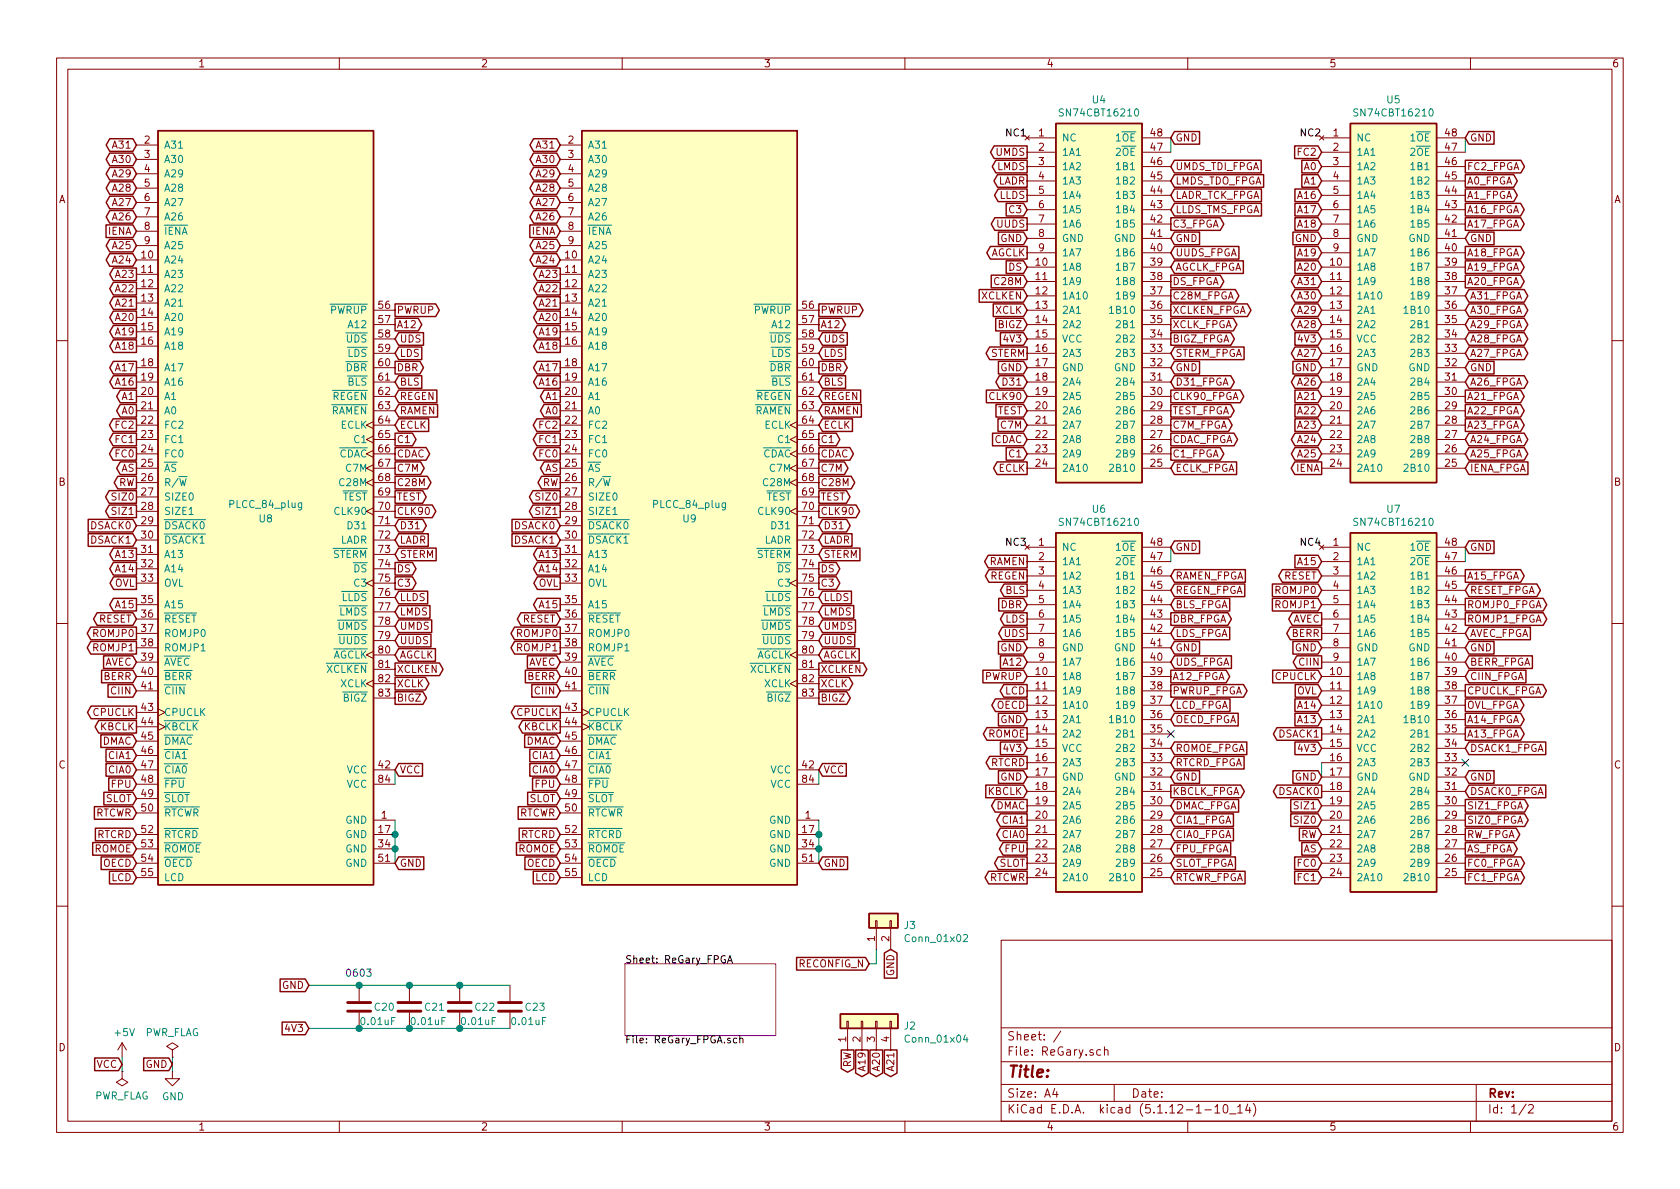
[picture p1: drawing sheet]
EESchema Schematic File Version 4
EELAYER 30 0
EELAYER END
$Descr A4 11693 8268
encoding utf-8
Sheet 1 2
Title ""
Date ""
Rev ""
Comp ""
Comment1 ""
Comment2 ""
Comment3 ""
Comment4 ""
$EndDescr
Text GLabel 850  7400 0    50   Input ~ 0
VCC
$Comp
L power:PWR_FLAG #FLG0101
U 1 1
P 850 7450
F 0 "#FLG0101" H 850 7525 50  0001 C CNN
F 1 "PWR_FLAG" H 850 7623 50  0000 C CNN
F 2 "" H 850 7450 50  0001 C CNN
F 3 "~" H 850 7450 50  0001 C CNN
	1    850  7450
	-1   0    0    1   
$EndComp
$Comp
L power:+5V #PWR0101
U 1 1
P 850 7350
F 0 "#PWR0101" H 850 7200 50  0001 C CNN
F 1 "+5V" H 865 7523 50  0000 C CNN
F 2 "" H 850 7350 50  0001 C CNN
F 3 "" H 850 7350 50  0001 C CNN
	1    850  7350
	1    0    0    -1  
$EndComp
Wire Wire Line
	850  7450 850  7350
$Comp
L power:PWR_FLAG #FLG0102
U 1 1
P 1200 7350
F 0 "#FLG0102" H 1200 7425 50  0001 C CNN
F 1 "PWR_FLAG" H 1200 7523 50  0000 C CNN
F 2 "" H 1200 7350 50  0001 C CNN
F 3 "~" H 1200 7350 50  0001 C CNN
	1    1200 7350
	1    0    0    -1  
$EndComp
$Comp
L power:GND #PWR0102
U 1 1
P 1200 7450
F 0 "#PWR0102" H 1200 7200 50  0001 C CNN
F 1 "GND" H 1205 7277 50  0000 C CNN
F 2 "" H 1200 7450 50  0001 C CNN
F 3 "" H 1200 7450 50  0001 C CNN
	1    1200 7450
	1    0    0    -1  
$EndComp
Wire Wire Line
	1200 7350 1200 7450
Text GLabel 1200 7400 0    50   Input ~ 0
GND
Text GLabel 2150 6850 0    50   Input ~ 0
GND
Text GLabel 8150 2550 2    50   Input ~ 0
GND
Text GLabel 7150 2550 0    50   Input ~ 0
GND
Text GLabel 7150 1650 0    50   Input ~ 0
GND
Text Label 7150 950  2    50   ~ 0
NC1
Text GLabel 8150 950  2    50   Input ~ 0
GND
Text GLabel 2750 6000 2    50   Input ~ 0
GND
Wire Wire Line
	8150 950  8150 1050
$Comp
L ReGary:SN74CBTD16210 U5
U 1 1
P 9700 2050
F 0 "U5" H 9700 3417 50  0000 C CNN
F 1 "SN74CBT16210" H 9700 3326 50  0000 C CNN
F 2 "ReGary:TSSOP-48_6.1x12.5mm_P0.5mm_padLength_1mm" H 11350 2500 50  0001 C CNN
F 3 "https://www.ti.com/lit/ds/symlink/sn74cbtd16210.pdf" H 11350 2500 50  0001 C CNN
	1    9700 2050
	1    0    0    -1  
$EndComp
$Comp
L ReGary:SN74CBTD16210 U6
U 1 1
P 7650 4900
F 0 "U6" H 7650 6267 50  0000 C CNN
F 1 "SN74CBT16210" H 7650 6176 50  0000 C CNN
F 2 "ReGary:TSSOP-48_6.1x12.5mm_P0.5mm_padLength_1mm" H 9300 5350 50  0001 C CNN
F 3 "https://www.ti.com/lit/ds/symlink/sn74cbtd16210.pdf" H 9300 5350 50  0001 C CNN
	1    7650 4900
	1    0    0    -1  
$EndComp
$Comp
L ReGary:SN74CBTD16210 U7
U 1 1
P 9700 4900
F 0 "U7" H 9700 6267 50  0000 C CNN
F 1 "SN74CBT16210" H 9700 6176 50  0000 C CNN
F 2 "ReGary:TSSOP-48_6.1x12.5mm_P0.5mm_padLength_1mm" H 11350 5350 50  0001 C CNN
F 3 "https://www.ti.com/lit/ds/symlink/sn74cbtd16210.pdf" H 11350 5350 50  0001 C CNN
	1    9700 4900
	1    0    0    -1  
$EndComp
Text Label 9200 950  2    50   ~ 0
NC2
Text Label 7150 3800 2    50   ~ 0
NC3
Text Label 9200 3800 2    50   ~ 0
NC4
Wire Wire Line
	2150 6850 2500 6850
Connection ~ 2500 6850
Wire Wire Line
	2500 6850 2850 6850
Wire Wire Line
	2500 7150 2850 7150
Connection ~ 2850 7150
Wire Wire Line
	2850 7150 3200 7150
Connection ~ 2850 6850
Connection ~ 3200 7150
Wire Wire Line
	10200 1050 10200 950 
Wire Wire Line
	10200 3900 10200 3800
Wire Wire Line
	8150 3900 8150 3800
$Comp
L ReGary:SN74CBTD16210 U4
U 1 1
P 7650 2050
F 0 "U4" H 7650 3417 50  0000 C CNN
F 1 "SN74CBT16210" H 7650 3326 50  0000 C CNN
F 2 "ReGary:TSSOP-48_6.1x12.5mm_P0.5mm_padLength_1mm" H 9300 2500 50  0001 C CNN
F 3 "https://www.ti.com/lit/ds/symlink/sn74cbtd16210.pdf" H 9300 2500 50  0001 C CNN
	1    7650 2050
	1    0    0    -1  
$EndComp
Text GLabel 8150 1650 2    50   Input ~ 0
GND
Text GLabel 10200 2550 2    50   Input ~ 0
GND
Text GLabel 10200 950  2    50   Input ~ 0
GND
Text GLabel 10200 1650 2    50   Input ~ 0
GND
Text GLabel 10200 5400 2    50   Input ~ 0
GND
Text GLabel 10200 3800 2    50   Input ~ 0
GND
Text GLabel 10200 4500 2    50   Input ~ 0
GND
Text GLabel 8150 5400 2    50   Input ~ 0
GND
Text GLabel 8150 3800 2    50   Input ~ 0
GND
Text GLabel 8150 4500 2    50   Input ~ 0
GND
Text GLabel 9200 1650 0    50   Input ~ 0
GND
Text GLabel 9200 2550 0    50   Input ~ 0
GND
Text GLabel 9200 4500 0    50   Input ~ 0
GND
Text GLabel 9200 5400 0    50   Input ~ 0
GND
Text GLabel 7150 5400 0    50   Input ~ 0
GND
Text GLabel 7150 4500 0    50   Input ~ 0
GND
Text GLabel 10200 5600 2    50   Output ~ 0
SIZ1_FPGA
Text GLabel 8150 1750 2    50   Input ~ 0
UUDS_FPGA
Text GLabel 8150 1950 2    50   Output ~ 0
DS_FPGA
Text GLabel 10200 1350 2    50   Output ~ 0
A1_FPGA
Text GLabel 10200 5800 2    50   Output ~ 0
RW_FPGA
Text GLabel 10200 5700 2    50   Output ~ 0
SIZ0_FPGA
Text GLabel 10200 5900 2    50   Output ~ 0
AS_FPGA
Text GLabel 8150 4000 2    50   Input ~ 0
RAMEN_FPGA
Text GLabel 8150 4100 2    50   Input ~ 0
REGEN_FPGA
Text GLabel 8150 4200 2    50   Input ~ 0
BLS_FPGA
Text GLabel 8150 4300 2    50   Output ~ 0
DBR_FPGA
Text GLabel 10200 4800 2    50   Output ~ 0
CPUCLK_FPGA
Text GLabel 10200 1150 2    50   Output ~ 0
FC2_FPGA
Text GLabel 10200 6100 2    50   Output ~ 0
FC1_FPGA
Text GLabel 10200 6000 2    50   Output ~ 0
FC0_FPGA
Wire Wire Line
	2850 6850 3200 6850
Wire Wire Line
	3200 7150 3550 7150
Text Notes 2400 6800 0    50   ~ 0
0603
$Comp
L Device:C C23
U 1 1
P 3550 7000
F 0 "C23" H 3650 7000 50  0000 L CNN
F 1 "0.01uF" H 3550 6900 50  0000 L CNN
F 2 "Capacitor_SMD:C_0603_1608Metric_Pad1.05x0.95mm_HandSolder" H 3588 6850 50  0001 C CNN
F 3 "~" H 3550 7000 50  0001 C CNN
	1    3550 7000
	1    0    0    -1  
$EndComp
$Comp
L Device:C C22
U 1 1
P 3200 7000
F 0 "C22" H 3300 7000 50  0000 L CNN
F 1 "0.01uF" H 3200 6900 50  0000 L CNN
F 2 "Capacitor_SMD:C_0603_1608Metric_Pad1.05x0.95mm_HandSolder" H 3238 6850 50  0001 C CNN
F 3 "~" H 3200 7000 50  0001 C CNN
	1    3200 7000
	1    0    0    -1  
$EndComp
$Comp
L Device:C C21
U 1 1
P 2850 7000
F 0 "C21" H 2950 7000 50  0000 L CNN
F 1 "0.01uF" H 2850 6900 50  0000 L CNN
F 2 "Capacitor_SMD:C_0603_1608Metric_Pad1.05x0.95mm_HandSolder" H 2888 6850 50  0001 C CNN
F 3 "~" H 2850 7000 50  0001 C CNN
	1    2850 7000
	1    0    0    -1  
$EndComp
$Comp
L Device:C C20
U 1 1
P 2500 7000
F 0 "C20" H 2600 7000 50  0000 L CNN
F 1 "0.01uF" H 2500 6900 50  0000 L CNN
F 2 "Capacitor_SMD:C_0603_1608Metric_Pad1.05x0.95mm_HandSolder" H 2538 6850 50  0001 C CNN
F 3 "~" H 2500 7000 50  0001 C CNN
	1    2500 7000
	1    0    0    -1  
$EndComp
Text GLabel 2750 5350 2    50   Input ~ 0
VCC
Text GLabel 8150 2250 2    50   Output ~ 0
XCLK_FPGA
Text GLabel 950  2750 0    50   Output ~ 0
A1
Text GLabel 950  2850 0    50   Output ~ 0
A0
Text GLabel 950  3350 0    50   Output ~ 0
RW
Text GLabel 950  3450 0    50   Output ~ 0
SIZ0
Text GLabel 950  3550 0    50   Output ~ 0
SIZ1
Text GLabel 950  3250 0    50   Output ~ 0
AS
Text GLabel 950  3650 0    50   Input ~ 0
DSACK0
Text GLabel 950  3750 0    50   Input ~ 0
DSACK1
Text GLabel 950  3150 0    50   Output ~ 0
FC0
Text GLabel 950  3050 0    50   Output ~ 0
FC1
Text GLabel 950  2950 0    50   Output ~ 0
FC2
Text GLabel 2750 2450 2    50   Input ~ 0
LDS
Text GLabel 2750 2550 2    50   Output ~ 0
DBR
Text GLabel 5700 2850 2    50   Input ~ 0
RAMEN
Text GLabel 5700 2750 2    50   Input ~ 0
REGEN
Text GLabel 2750 2650 2    50   Input ~ 0
BLS
$Comp
L ReGary:Fat_Gary_socket U9
U 1 1
P 4800 3500
F 0 "U9" H 4800 3400 50  0000 C CNN
F 1 "PLCC_84_plug" H 4800 3500 50  0000 C CNN
F 2 "ReGary:PLCC-84_TH_pin_holes" H 5200 6000 50  0001 L CIN
F 3 "" H 4800 3700 50  0001 C CNN
	1    4800 3500
	1    0    0    -1  
$EndComp
Text GLabel 5700 6000 2    50   Input ~ 0
GND
Text GLabel 5700 5350 2    50   Input ~ 0
VCC
Text GLabel 8150 1550 2    50   Output ~ 0
C3_FPGA
Text GLabel 10200 1250 2    50   Output ~ 0
A0_FPGA
Text GLabel 10200 5200 2    50   Input ~ 0
DSACK1_FPGA
Text GLabel 10200 5500 2    50   Input ~ 0
DSACK0_FPGA
$Sheet
S 4350 6700 1050 500 
U 608A10F5
F0 "ReGary_FPGA" 50
F1 "ReGary_FPGA.sch" 50
$EndSheet
$Comp
L ReGary:Fat_Gary_socket U8
U 1 1
P 1850 3500
F 0 "U8" H 1850 3400 50  0000 C CNN
F 1 "PLCC_84_plug" H 1850 3500 50  0000 C CNN
F 2 "ReGary:PLCC-84_Plug_P1.27mm_mirrored" H 2250 6000 50  0001 L CIN
F 3 "" H 1850 3700 50  0001 C CNN
	1    1850 3500
	1    0    0    -1  
$EndComp
Wire Wire Line
	2750 5450 2750 5350
Wire Wire Line
	2750 5700 2750 5800
Connection ~ 2750 5800
Wire Wire Line
	2750 5800 2750 5900
Connection ~ 2750 5900
Wire Wire Line
	2750 5900 2750 6000
Wire Wire Line
	5700 5350 5700 5450
Wire Wire Line
	5700 5700 5700 5800
Connection ~ 5700 5800
Wire Wire Line
	5700 5800 5700 5900
Connection ~ 5700 5900
Wire Wire Line
	5700 5900 5700 6000
Text GLabel 7150 2350 0    50   Input ~ 0
4V3
Text GLabel 9200 2350 0    50   Input ~ 0
4V3
Text GLabel 7150 5200 0    50   Input ~ 0
4V3
Text GLabel 9200 5200 0    50   Input ~ 0
4V3
Text GLabel 2150 7150 0    50   Input ~ 0
4V3
Text GLabel 2750 4350 2    50   Input ~ 0
UMDS
Text GLabel 5700 4350 2    50   Input ~ 0
UMDS
Text GLabel 7150 1050 0    50   Output ~ 0
UMDS
Text GLabel 8150 1150 2    50   Input ~ 0
UMDS_TDI_FPGA
Text GLabel 2750 4250 2    50   Input ~ 0
LMDS
Text GLabel 5700 4250 2    50   Input ~ 0
LMDS
Text GLabel 7150 1150 0    50   Output ~ 0
LMDS
Text GLabel 8150 1250 2    50   Input ~ 0
LMDS_TDO_FPGA
Text GLabel 2750 4450 2    50   Input ~ 0
UUDS
Text GLabel 5700 4450 2    50   Input ~ 0
UUDS
Text GLabel 2750 3750 2    50   Input ~ 0
LADR
Text GLabel 5700 3750 2    50   Input ~ 0
LADR
Text GLabel 7150 1250 0    50   Output ~ 0
LADR
Text GLabel 8150 1350 2    50   Input ~ 0
LADR_TCK_FPGA
Text GLabel 2750 4150 2    50   Input ~ 0
LLDS
Text GLabel 5700 4150 2    50   Input ~ 0
LLDS
Text GLabel 7150 1350 0    50   Output ~ 0
LLDS
Text GLabel 8150 1450 2    50   Input ~ 0
LLDS_TMS_FPGA
Text GLabel 950  4950 0    50   Output ~ 0
CPUCLK
Text GLabel 950  5050 0    50   Output ~ 0
KBCLK
Text GLabel 2750 4750 2    50   Output ~ 0
XCLK
Text GLabel 5700 4750 2    50   Output ~ 0
XCLK
Text GLabel 2750 3550 2    50   Output ~ 0
CLK90
Text GLabel 2750 3350 2    50   Output ~ 0
C28M
Text GLabel 2750 3250 2    50   Output ~ 0
C7M
Text GLabel 2750 3150 2    50   Output ~ 0
CDAC
Text GLabel 2750 3050 2    50   Output ~ 0
C1
Text GLabel 2750 4050 2    50   Output ~ 0
C3
Text GLabel 5700 3550 2    50   Output ~ 0
CLK90
Text GLabel 5700 3350 2    50   Output ~ 0
C28M
Text GLabel 5700 3250 2    50   Output ~ 0
C7M
Text GLabel 5700 3150 2    50   Output ~ 0
CDAC
Text GLabel 5700 3050 2    50   Output ~ 0
C1
Text GLabel 5700 4050 2    50   Output ~ 0
C3
Text GLabel 2750 2950 2    50   Input ~ 0
ECLK
Text GLabel 2750 3450 2    50   Output ~ 0
TEST
Text GLabel 5700 2950 2    50   Input ~ 0
ECLK
Text GLabel 3900 4950 0    50   Output ~ 0
CPUCLK
Text GLabel 3900 5050 0    50   Output ~ 0
KBCLK
Text GLabel 5700 3450 2    50   Output ~ 0
TEST
Text GLabel 2750 4550 2    50   Input ~ 0
AGCLK
Text GLabel 5700 4550 2    50   Input ~ 0
AGCLK
Text GLabel 5700 3650 2    50   BiDi ~ 0
D31
Text GLabel 5700 3850 2    50   Input ~ 0
STERM
Text GLabel 5700 3950 2    50   Output ~ 0
DS
Text GLabel 2750 3650 2    50   BiDi ~ 0
D31
Text GLabel 2750 3850 2    50   Input ~ 0
STERM
Text GLabel 2750 3950 2    50   Output ~ 0
DS
Text GLabel 2750 4650 2    50   Output ~ 0
XCLKEN
Text GLabel 5700 4650 2    50   Output ~ 0
XCLKEN
Text GLabel 2750 4850 2    50   Output ~ 0
BIGZ
Text GLabel 5700 4850 2    50   Output ~ 0
BIGZ
Text GLabel 7150 2150 0    50   Input ~ 0
XCLK
Text GLabel 7150 1450 0    50   Input ~ 0
C3
Text GLabel 7150 1550 0    50   Output ~ 0
UUDS
Text GLabel 8150 1850 2    50   Input ~ 0
AGCLK_FPGA
Text GLabel 7150 1750 0    50   Output ~ 0
AGCLK
Text GLabel 7150 1850 0    50   Input ~ 0
DS
Text GLabel 7150 2050 0    50   Input ~ 0
XCLKEN
Text GLabel 8150 2150 2    50   Output ~ 0
XCLKEN_FPGA
Text GLabel 7150 2450 0    50   Output ~ 0
STERM
Text GLabel 8150 2450 2    50   Input ~ 0
STERM_FPGA
Text GLabel 7150 2650 0    50   BiDi ~ 0
D31
Text GLabel 8150 2350 2    50   Output ~ 0
BIGZ_FPGA
Text GLabel 7150 2250 0    50   Input ~ 0
BIGZ
Text GLabel 7150 1950 0    50   Input ~ 0
C28M
Text GLabel 8150 2050 2    50   Output ~ 0
C28M_FPGA
Text GLabel 8150 2650 2    50   BiDi ~ 0
D31_FPGA
Text GLabel 7150 2750 0    50   Input ~ 0
CLK90
Text GLabel 8150 2750 2    50   Output ~ 0
CLK90_FPGA
Text GLabel 8150 2850 2    50   Output ~ 0
TEST_FPGA
Text GLabel 7150 2850 0    50   Input ~ 0
TEST
Text GLabel 7150 2950 0    50   Input ~ 0
C7M
Text GLabel 8150 2950 2    50   Output ~ 0
C7M_FPGA
Text GLabel 7150 3050 0    50   Input ~ 0
CDAC
Text GLabel 8150 3050 2    50   Output ~ 0
CDAC_FPGA
Text GLabel 7150 3150 0    50   Input ~ 0
C1
Text GLabel 8150 3150 2    50   Output ~ 0
C1_FPGA
Text GLabel 7150 3250 0    50   Output ~ 0
ECLK
Text GLabel 8150 3250 2    50   Input ~ 0
ECLK_FPGA
Text GLabel 7150 3900 0    50   Output ~ 0
RAMEN
Text GLabel 7150 4000 0    50   Output ~ 0
REGEN
Text GLabel 2750 2850 2    50   Input ~ 0
RAMEN
Text GLabel 2750 2750 2    50   Input ~ 0
REGEN
Text GLabel 7150 4100 0    50   Output ~ 0
BLS
Text GLabel 5700 2650 2    50   Input ~ 0
BLS
Text GLabel 5700 2550 2    50   Output ~ 0
DBR
Text GLabel 7150 4200 0    50   Input ~ 0
DBR
Text GLabel 5700 2450 2    50   Input ~ 0
LDS
Text GLabel 9200 4700 0    50   Input ~ 0
CPUCLK
Text GLabel 7150 5500 0    50   Input ~ 0
KBCLK
Text GLabel 8150 5500 2    50   Output ~ 0
KBCLK_FPGA
Text GLabel 7150 5600 0    50   Output ~ 0
DMAC
Text GLabel 7150 5700 0    50   Output ~ 0
CIA1
Text GLabel 7150 5800 0    50   Output ~ 0
CIA0
Text GLabel 7150 5900 0    50   Output ~ 0
FPU
Text GLabel 7150 6000 0    50   Output ~ 0
SLOT
Text GLabel 7150 6100 0    50   Output ~ 0
RTCWR
Text GLabel 950  5650 0    50   Input ~ 0
RTCWR
Text GLabel 950  5550 0    50   Input ~ 0
SLOT
Text GLabel 950  5450 0    50   Input ~ 0
FPU
Text GLabel 950  5350 0    50   Input ~ 0
CIA0
Text GLabel 950  5250 0    50   Input ~ 0
CIA1
Text GLabel 950  5150 0    50   Input ~ 0
DMAC
Text GLabel 3900 5650 0    50   Input ~ 0
RTCWR
Text GLabel 3900 5550 0    50   Input ~ 0
SLOT
Text GLabel 3900 5450 0    50   Input ~ 0
FPU
Text GLabel 3900 5350 0    50   Input ~ 0
CIA0
Text GLabel 3900 5250 0    50   Input ~ 0
CIA1
Text GLabel 3900 5150 0    50   Input ~ 0
DMAC
Text GLabel 8150 5600 2    50   Input ~ 0
DMAC_FPGA
Text GLabel 8150 5700 2    50   Input ~ 0
CIA1_FPGA
Text GLabel 8150 5800 2    50   Input ~ 0
CIA0_FPGA
Text GLabel 8150 5900 2    50   Input ~ 0
FPU_FPGA
Text GLabel 8150 6000 2    50   Input ~ 0
SLOT_FPGA
Text GLabel 8150 6100 2    50   Input ~ 0
RTCWR_FPGA
Text GLabel 950  5800 0    50   Input ~ 0
RTCRD
Text GLabel 950  5900 0    50   Input ~ 0
ROMOE
Text GLabel 950  6000 0    50   Input ~ 0
OECD
Text GLabel 950  6100 0    50   Input ~ 0
LCD
Text GLabel 3900 5800 0    50   Input ~ 0
RTCRD
Text GLabel 3900 5900 0    50   Input ~ 0
ROMOE
Text GLabel 3900 6000 0    50   Input ~ 0
OECD
Text GLabel 3900 6100 0    50   Input ~ 0
LCD
Text GLabel 8150 5300 2    50   Input ~ 0
RTCRD_FPGA
Text GLabel 8150 5200 2    50   Input ~ 0
ROMOE_FPGA
Text GLabel 8150 5000 2    50   Input ~ 0
OECD_FPGA
Text GLabel 8150 4900 2    50   Input ~ 0
LCD_FPGA
Text GLabel 7150 5300 0    50   Output ~ 0
RTCRD
Text GLabel 7150 5100 0    50   Output ~ 0
ROMOE
Text GLabel 7150 4900 0    50   Output ~ 0
OECD
Text GLabel 7150 4800 0    50   Output ~ 0
LCD
Text GLabel 2750 2350 2    50   Input ~ 0
UDS
Text GLabel 5700 2350 2    50   Input ~ 0
UDS
Text GLabel 7150 4300 0    50   Output ~ 0
LDS
Text GLabel 7150 4400 0    50   Output ~ 0
UDS
Text GLabel 8150 4400 2    50   Input ~ 0
LDS_FPGA
Text GLabel 8150 4600 2    50   Input ~ 0
UDS_FPGA
Text GLabel 2750 2250 2    50   Output ~ 0
A12
Text GLabel 2750 2150 2    50   Output ~ 0
PWRUP
Text GLabel 5700 2250 2    50   Output ~ 0
A12
Text GLabel 5700 2150 2    50   Output ~ 0
PWRUP
Text GLabel 7150 4600 0    50   Input ~ 0
A12
Text GLabel 7150 4700 0    50   Input ~ 0
PWRUP
Text GLabel 8150 4700 2    50   Output ~ 0
A12_FPGA
Text GLabel 8150 4800 2    50   Output ~ 0
PWRUP_FPGA
Text GLabel 7150 5000 0    50   Input ~ 0
GND
NoConn ~ 8150 5100
Text GLabel 950  4800 0    50   Input ~ 0
CIIN
Text GLabel 9200 4600 0    50   Output ~ 0
CIIN
Text GLabel 3900 4800 0    50   Input ~ 0
CIIN
Text GLabel 10200 4700 2    50   Input ~ 0
CIIN_FPGA
Text GLabel 950  4700 0    50   Input ~ 0
BERR
Text GLabel 9200 4400 0    50   Output ~ 0
BERR
Text GLabel 10200 4600 2    50   Input ~ 0
BERR_FPGA
Text GLabel 3900 4700 0    50   Input ~ 0
BERR
Text GLabel 950  4600 0    50   Input ~ 0
AVEC
Text GLabel 950  4500 0    50   Output ~ 0
ROMJP1
Text GLabel 950  4400 0    50   Output ~ 0
ROMJP0
Text GLabel 950  4300 0    50   BiDi ~ 0
RESET
Text GLabel 950  4200 0    50   Output ~ 0
A15
Text GLabel 3900 4600 0    50   Input ~ 0
AVEC
Text GLabel 9200 4300 0    50   Output ~ 0
AVEC
Text GLabel 3900 4500 0    50   Output ~ 0
ROMJP1
Text GLabel 3900 4400 0    50   Output ~ 0
ROMJP0
Text GLabel 3900 4300 0    50   BiDi ~ 0
RESET
Text GLabel 3900 4200 0    50   Output ~ 0
A15
Text GLabel 9200 4200 0    50   Input ~ 0
ROMJP1
Text GLabel 9200 4100 0    50   Input ~ 0
ROMJP0
Text GLabel 9200 4000 0    50   BiDi ~ 0
RESET
Text GLabel 9200 3900 0    50   Input ~ 0
A15
Text GLabel 10200 4400 2    50   Input ~ 0
AVEC_FPGA
Text GLabel 10200 4300 2    50   Output ~ 0
ROMJP1_FPGA
Text GLabel 10200 4200 2    50   Output ~ 0
ROMJP0_FPGA
Text GLabel 10200 4100 2    50   BiDi ~ 0
RESET_FPGA
Text GLabel 10200 4000 2    50   Output ~ 0
A15_FPGA
Text GLabel 950  3850 0    50   Output ~ 0
A13
Text GLabel 950  3950 0    50   Output ~ 0
A14
Text GLabel 950  4050 0    50   Output ~ 0
OVL
Text GLabel 3900 3850 0    50   Output ~ 0
A13
Text GLabel 3900 3950 0    50   Output ~ 0
A14
Text GLabel 3900 4050 0    50   Output ~ 0
OVL
Text GLabel 9200 4900 0    50   Input ~ 0
A14
Text GLabel 9200 4800 0    50   Input ~ 0
OVL
Text GLabel 9200 5000 0    50   Input ~ 0
A13
Text GLabel 10200 5000 2    50   Output ~ 0
A14_FPGA
Text GLabel 10200 4900 2    50   Output ~ 0
OVL_FPGA
Text GLabel 10200 5100 2    50   Output ~ 0
A13_FPGA
Text GLabel 950  1000 0    50   BiDi ~ 0
A31
Text GLabel 950  1100 0    50   BiDi ~ 0
A30
Text GLabel 950  1200 0    50   BiDi ~ 0
A29
Text GLabel 950  1300 0    50   BiDi ~ 0
A28
Text GLabel 950  1400 0    50   BiDi ~ 0
A27
Text GLabel 950  1500 0    50   BiDi ~ 0
A26
Text GLabel 950  1600 0    50   Input ~ 0
IENA
Text GLabel 950  1700 0    50   BiDi ~ 0
A25
Text GLabel 950  1800 0    50   BiDi ~ 0
A24
Text GLabel 3900 1000 0    50   BiDi ~ 0
A31
Text GLabel 3900 1100 0    50   BiDi ~ 0
A30
Text GLabel 3900 1200 0    50   BiDi ~ 0
A29
Text GLabel 3900 1300 0    50   BiDi ~ 0
A28
Text GLabel 3900 1400 0    50   BiDi ~ 0
A27
Text GLabel 3900 1500 0    50   BiDi ~ 0
A26
Text GLabel 3900 1600 0    50   Input ~ 0
IENA
Text GLabel 3900 1700 0    50   BiDi ~ 0
A25
Text GLabel 3900 1800 0    50   BiDi ~ 0
A24
Text GLabel 9200 1950 0    50   BiDi ~ 0
A31
Text GLabel 9200 2050 0    50   BiDi ~ 0
A30
Text GLabel 9200 2150 0    50   BiDi ~ 0
A29
Text GLabel 9200 2250 0    50   BiDi ~ 0
A28
Text GLabel 9200 2450 0    50   BiDi ~ 0
A27
Text GLabel 9200 2650 0    50   BiDi ~ 0
A26
Text GLabel 9200 3250 0    50   Output ~ 0
IENA
Text GLabel 9200 3150 0    50   BiDi ~ 0
A25
Text GLabel 9200 3050 0    50   BiDi ~ 0
A24
Text GLabel 10200 2050 2    50   BiDi ~ 0
A31_FPGA
Text GLabel 10200 2150 2    50   BiDi ~ 0
A30_FPGA
Text GLabel 10200 2250 2    50   BiDi ~ 0
A29_FPGA
Text GLabel 10200 2350 2    50   BiDi ~ 0
A28_FPGA
Text GLabel 10200 2450 2    50   BiDi ~ 0
A27_FPGA
Text GLabel 10200 2650 2    50   BiDi ~ 0
A26_FPGA
Text GLabel 10200 3250 2    50   Input ~ 0
IENA_FPGA
Text GLabel 10200 3150 2    50   BiDi ~ 0
A25_FPGA
Text GLabel 10200 3050 2    50   BiDi ~ 0
A24_FPGA
Text GLabel 3900 3650 0    50   Input ~ 0
DSACK0
Text GLabel 3900 3750 0    50   Input ~ 0
DSACK1
Text GLabel 9200 5500 0    50   Output ~ 0
DSACK0
Text GLabel 9200 5100 0    50   Output ~ 0
DSACK1
Wire Wire Line
	9200 5300 9200 5400
NoConn ~ 10200 5300
Text GLabel 3900 3450 0    50   Output ~ 0
SIZ0
Text GLabel 3900 3550 0    50   Output ~ 0
SIZ1
Text GLabel 9200 5700 0    50   Input ~ 0
SIZ0
Text GLabel 9200 5600 0    50   Input ~ 0
SIZ1
Text GLabel 3900 3350 0    50   Output ~ 0
RW
Text GLabel 9200 5800 0    50   Input ~ 0
RW
Text GLabel 3900 3250 0    50   Output ~ 0
AS
Text GLabel 9200 5900 0    50   Input ~ 0
AS
Text GLabel 3900 3150 0    50   Output ~ 0
FC0
Text GLabel 3900 3050 0    50   Output ~ 0
FC1
Text GLabel 3900 2950 0    50   Output ~ 0
FC2
Text GLabel 9200 6000 0    50   Input ~ 0
FC0
Text GLabel 9200 6100 0    50   Input ~ 0
FC1
Text GLabel 9200 1050 0    50   Input ~ 0
FC2
Text GLabel 950  2650 0    50   Output ~ 0
A16
Text GLabel 950  2550 0    50   Output ~ 0
A17
Text GLabel 950  2400 0    50   Output ~ 0
A18
Text GLabel 950  2300 0    50   Output ~ 0
A19
Text GLabel 950  2200 0    50   Output ~ 0
A20
Text GLabel 950  2100 0    50   Output ~ 0
A21
Text GLabel 950  2000 0    50   Output ~ 0
A22
Text GLabel 950  1900 0    50   Output ~ 0
A23
Text GLabel 3900 2750 0    50   Output ~ 0
A1
Text GLabel 3900 2850 0    50   Output ~ 0
A0
Text GLabel 3900 2650 0    50   Output ~ 0
A16
Text GLabel 3900 2550 0    50   Output ~ 0
A17
Text GLabel 3900 2400 0    50   Output ~ 0
A18
Text GLabel 3900 2300 0    50   Output ~ 0
A19
Text GLabel 3900 2200 0    50   Output ~ 0
A20
Text GLabel 3900 2100 0    50   Output ~ 0
A21
Text GLabel 3900 2000 0    50   Output ~ 0
A22
Text GLabel 3900 1900 0    50   Output ~ 0
A23
Text GLabel 9200 1350 0    50   Input ~ 0
A16
Text GLabel 9200 1450 0    50   Input ~ 0
A17
Text GLabel 9200 1550 0    50   Input ~ 0
A18
Text GLabel 9200 1750 0    50   Input ~ 0
A19
Text GLabel 9200 1850 0    50   Input ~ 0
A20
Text GLabel 9200 2750 0    50   Input ~ 0
A21
Text GLabel 9200 2850 0    50   Input ~ 0
A22
Text GLabel 9200 2950 0    50   Input ~ 0
A23
Text GLabel 9200 1250 0    50   Input ~ 0
A1
Text GLabel 9200 1150 0    50   Input ~ 0
A0
Text GLabel 10200 1450 2    50   Output ~ 0
A16_FPGA
Text GLabel 10200 1550 2    50   Output ~ 0
A17_FPGA
Text GLabel 10200 1750 2    50   Output ~ 0
A18_FPGA
Text GLabel 10200 1850 2    50   Output ~ 0
A19_FPGA
Text GLabel 10200 1950 2    50   Output ~ 0
A20_FPGA
Text GLabel 10200 2750 2    50   Output ~ 0
A21_FPGA
Text GLabel 10200 2850 2    50   Output ~ 0
A22_FPGA
Text GLabel 10200 2950 2    50   Output ~ 0
A23_FPGA
Wire Wire Line
	3550 6850 3200 6850
Connection ~ 3200 6850
Wire Wire Line
	2500 7150 2150 7150
Connection ~ 2500 7150
$Comp
L Connector_Generic:Conn_01x04 J2
U 1 1
P 6000 7100
F 0 "J2" V 5964 6812 50  0000 R CNN
F 1 "Conn_01x04" V 5873 6812 50  0000 R CNN
F 2 "Connector_PinHeader_1.27mm:PinHeader_1x04_P1.27mm_Vertical" H 6000 7100 50  0001 C CNN
F 3 "~" H 6000 7100 50  0001 C CNN
	1    6000 7100
	0    -1   -1   0   
$EndComp
Text GLabel 6000 7300 3    50   Output ~ 0
A19
Text GLabel 6100 7300 3    50   Output ~ 0
A20
Text GLabel 5900 7300 3    50   Output ~ 0
RW
Text GLabel 6200 7300 3    50   Output ~ 0
A21
$Comp
L Connector_Generic:Conn_01x02 J3
U 1 1
P 6100 6400
F 0 "J3" V 6064 6212 50  0000 R CNN
F 1 "Conn_01x02" V 5973 6212 50  0000 R CNN
F 2 "Connector_PinHeader_1.27mm:PinHeader_1x02_P1.27mm_Vertical" H 6100 6400 50  0001 C CNN
F 3 "~" H 6100 6400 50  0001 C CNN
	1    6100 6400
	0    -1   -1   0   
$EndComp
Text GLabel 6200 6600 3    50   Input ~ 0
GND
Text GLabel 6050 6700 0    50   Input ~ 0
RECONFIG_N
Wire Wire Line
	6100 6600 6100 6700
Wire Wire Line
	6100 6700 6050 6700
$EndSCHEMATC
